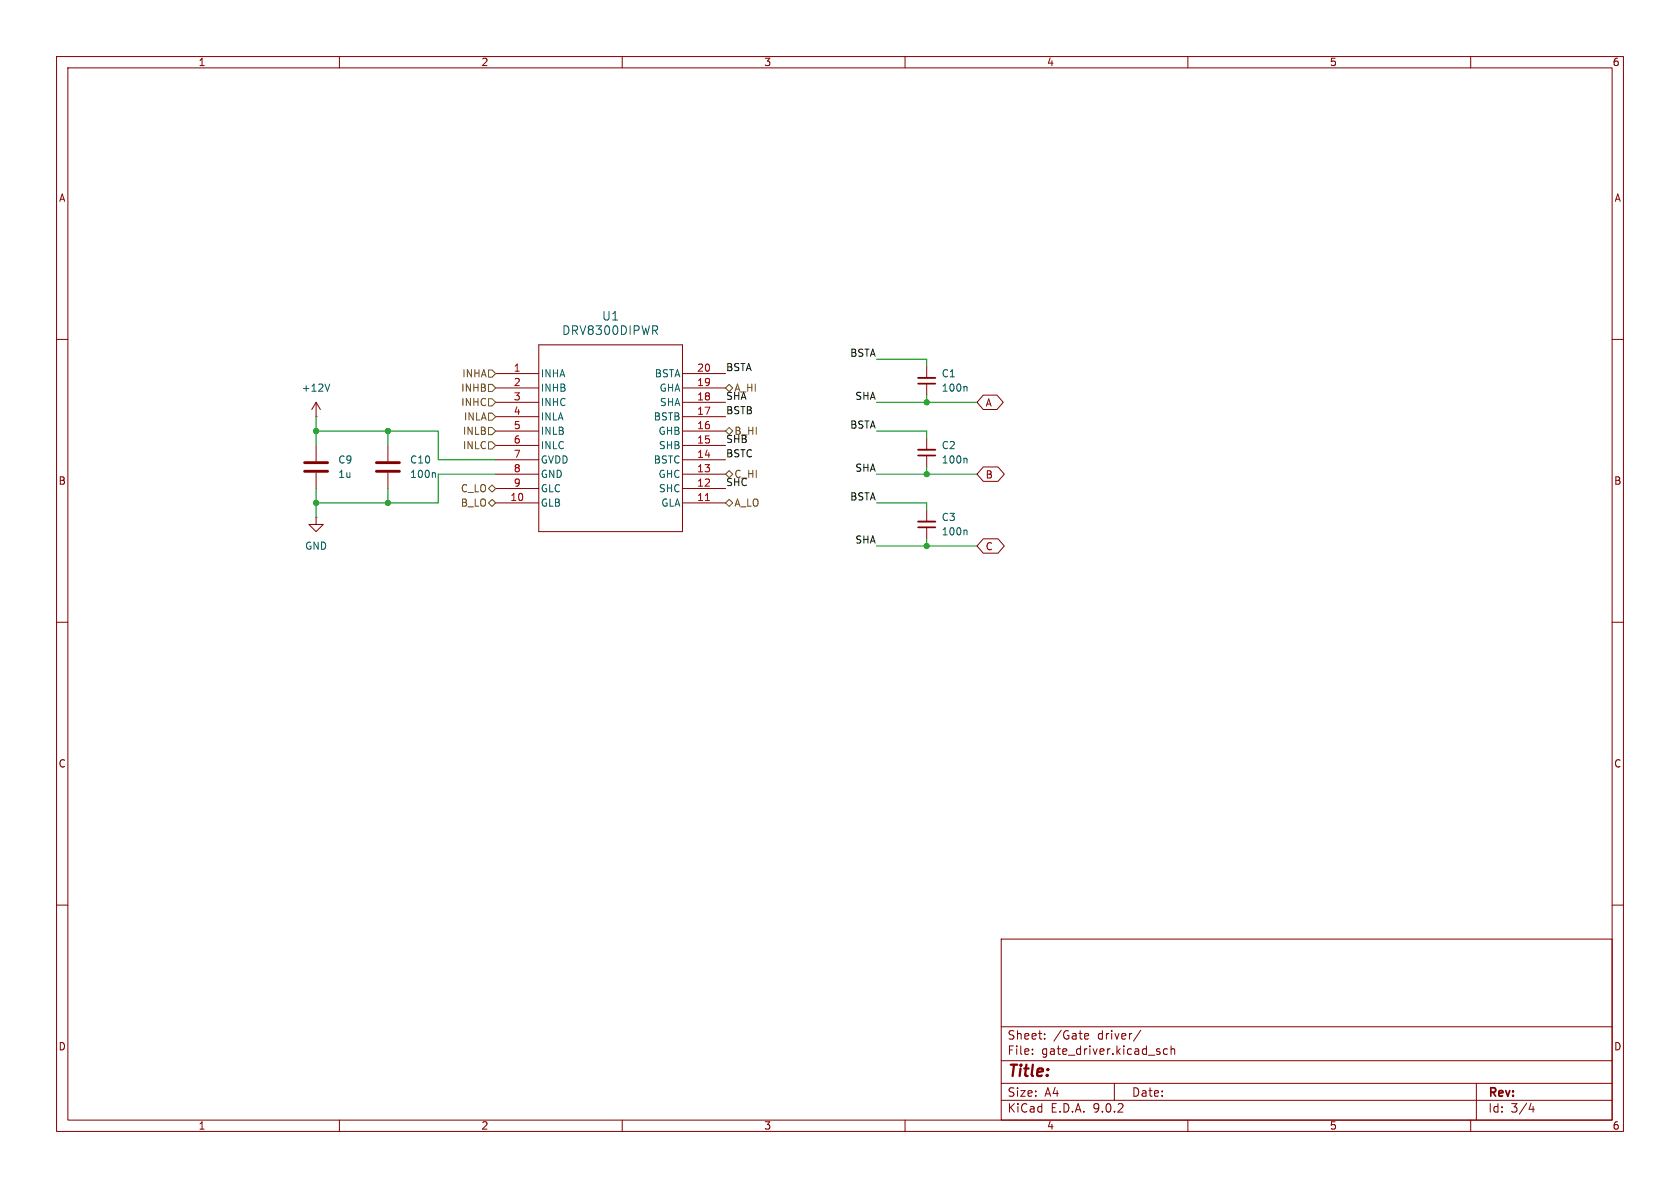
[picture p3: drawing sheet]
<svg xmlns="http://www.w3.org/2000/svg" width="297mm" height="210mm" viewBox="0 0 297 210" stroke-linecap="round" stroke-linejoin="round" font-family="sans-serif">
<g fill="none" stroke="#840000" stroke-width=".18">
<path d="M10 10h277v190h-277zM12 12h273v186h-273zM60 10v2M110 10v2M160 10v2M210 10v2M260 10v2M10 60h2M55.9 73.7h.1M55.9 71.1v2.6M55.9 78.7v2.8M55.9 71.1l-.8 1.3"/>
<path d="M55.9 71.1l.7 1.3M68.6 78.7v2.8M87.6 66h7.6M87.6 68.6h7.6M87.6 71.1h7.6M87.6 73.7h7.6M87.6 76.2h7.6M87.6 78.7h7.6M95.2 61h25.4v33h-25.4zM120.6 66h7.7M120.6 68.6h7.7M120.6 71.1h7.7"/>
<path d="M120.6 73.7h7.7M120.6 76.2h7.7M120.6 78.7h7.7M163.8 64.8v2M163.8 67.8v2.1M163.8 77.5v2M173.8 69.8h2.5l1.1 1.3-1.1 1.3h-2.5l-1.1-1.3zM285 60h2M55.9 91.4v1.3h1.2l-1.2 1.3-1.3-1.3h1.3M55.9 91.4h.1M55.9 83.6v2.8M68.6 83.6v2.8"/>
<path d="M87.6 81.3h7.6M87.6 83.8h7.6M87.6 86.4h7.6M87.6 88.9h7.6M120.6 81.3h7.7M120.6 83.8h7.7M120.6 86.4h7.7M120.6 88.9h7.7M163.8 80.5v2.1M163.8 90.2v2M163.8 93.2v2.1M173.8 95.2h2.6l1.1 1.3-1.1 1.3h-2.6l-1.1-1.3z"/>
<path d="M173.8 82.5h2.6l1.1 1.3-1.1 1.3h-2.6l-1.1-1.3zM10 110h2M285 110h2M10 160h2M177 166h108v32h-108zM285 160h2M60 198v2M110 198v2M160 198v2M177 194.5h108M177 191.5h108M177 187.5h108"/>
<path d="M177 181.5h108M182.5 186.3v.1M182.5 185.5v.1M184.7 183.6v.1M184.7 182.8v.1M192 182.7l.4 .1 .1 .3-.8 .1M192.4 183.6l-.4 .1M197 191.5v3M201.7 182.1l-1.3 2M204.9 185.9l.2 .2-.2 .3M204.9 185.4l.1 .1M206.4 185.5l-.4-.1-.3 .3v.4l.1 .2h.6"/>
<path d="M207 185.5l.2-.1 .4 .1 .1 .9M207 184.9v1.5M210 198v2M260 198v2M261 191.5v6.5M270.7 195l-.4 1.1h.9M271 195.6v1"/>
</g>
<path d="M53.8 81.8h4.1M53.8 83.3h4.1M66.5 81.8h4.1M66.5 83.3h4.1" fill="none" stroke="#840000" stroke-width=".51"/>
<path d="M115.8 58.4l.5 .7M116.2 57.7v.5M58.3 67.9l-.4 1.3M170.8 68.3l.2 .2v.7M76.8 83.6l.2 .1v.7M170.8 81l.2 .2v.7M170.8 93.7l.2 .2v.7" fill="none" stroke="#006464" stroke-width=".18"/>
<path d="M162.3 67.8h3.1M162.3 93.2h3.1M162.3 80.5h3.1" fill="none" stroke="#840000" stroke-width=".3"/>
<path d="M162.3 66.8h3.1M162.3 79.5h3.1M162.3 92.2h3.1" fill="none" stroke="#840000" stroke-width=".33"/>
<path d="M124.7 88.5h.7" fill="none" stroke="#a90000" stroke-width=".18"/>
<path d="M86.4 70.5h.6l.6 .6-.6 .7h-.6zM86.4 67.9h.6l.6 .7-.6 .6h-.6zM86.4 65.4h.6l.6 .6-.6 .7h-.6zM86.4 73h.6l.6 .7-.6 .6h-.6zM86.4 75.6h.6l.6 .6-.6 .6h-.6zM86.4 78.1h.6l.6 .6-.6 .7h-.6zM128.3 76.2l.6-.6 .6 .6-.6 .6zM128.3 68.6l.6-.7 .6 .7-.6 .6zM86.4 88.9l.6-.6 .6 .6-.6 .6zM86.4 86.4l.6-.7 .6 .7-.6 .6zM128.3 83.8l.6-.6 .6 .6-.6 .7zM128.3 88.9l.6-.6 .6 .6-.6 .6z" fill="none" stroke="#725600" stroke-width=".18"/>
<g fill="none" stroke="#009600" stroke-width=".18">
<path d="M55.9 76.2h21.6v5.1h10.1M55.9 73.7v5M68.6 76.2v2.5M154.9 71.1h17.8M154.9 63.5h8.9v1.3M154.9 76.2h8.9v1.3M163.8 69.9v1.2M55.9 86.4v5M68.6 86.4v2.5M87.6 83.8h-10.1v5.1h-21.6M154.9 88.9h8.9v1.3M154.9 83.8h17.8"/>
<path d="M154.9 96.5h17.8M163.8 82.6v1.2M163.8 95.3v1.2"/>
</g>
<g fill="#009600" stroke="#009600" stroke-width=".18">
<circle cx="163.8" cy="83.8" r=".46"/>
<circle cx="163.8" cy="96.5" r=".46"/>
<circle cx="163.8" cy="71.1" r=".46"/>
<circle cx="68.6" cy="88.9" r=".46"/>
<circle cx="55.9" cy="88.9" r=".46"/>
<circle cx="55.9" cy="76.2" r=".46"/>
<circle cx="68.6" cy="76.2" r=".46"/>
</g>
<text font-size="2.8" fill="#840000" x="178" y="190.9">Title:</text>
<g font-size="2.1" fill="#006464">
<text x="99.3" y="59.4">DRV8300DIPWR</text>
<text x="106.3" y="56.9">U1</text>
</g>
<g font-size="2.1" fill="#840000">
<text x="178" y="184">Sheet:</text>
<text x="186.2" y="184">/Gate</text>
<text x="194.1" y="184">driver/</text>
<text x="178" y="186.7">File:</text>
<text x="184.1" y="186.7">gate_driver.kicad_sch</text>
<text x="178" y="196.9">KiCad</text>
<text x="178" y="194.1">Size:</text>
<text x="184.7" y="194.1">A4</text>
<text x="185.7" y="196.9">E.D.A.</text>
<text x="193.3" y="196.9">9.0.2</text>
<text x="200" y="194.1">Date:</text>
<text x="263" y="194.3">Rev:</text>
<text x="263" y="196.9">Id:</text>
<text x="267.1" y="196.9">3/4</text>
</g>
<g font-size="1.8" fill="#840000">
<text x="35" y="11.9">1</text>
<text x="85" y="11.9">2</text>
<text x="135" y="11.9">3</text>
<text x="185" y="11.9">4</text>
<text x="235" y="11.9">5</text>
<text x="285" y="11.9">6</text>
<text x="10.3" y="35.9">A</text>
<text x="285.3" y="35.9">A</text>
<text x="174.1" y="72.1">A</text>
<text x="10.3" y="85.9">B</text>
<text x="174.1" y="84.8">B</text>
<text x="285.3" y="85.9">B</text>
<text x="174.1" y="97.5">C</text>
<text x="10.3" y="135.9">C</text>
<text x="285.3" y="135.9">C</text>
<text x="10.3" y="185.9">D</text>
<text x="285.3" y="185.9">D</text>
<text x="35" y="199.9">1</text>
<text x="85" y="199.9">2</text>
<text x="135" y="199.9">3</text>
<text x="185" y="199.9">4</text>
<text x="235" y="199.9">5</text>
<text x="285" y="199.9">6</text>
</g>
<g font-size="1.8" fill="#a90000">
<text x="90.7" y="65.8">1</text>
<text x="123.1" y="65.8">20</text>
<text x="90.7" y="68.3">2</text>
<text x="90.7" y="70.9">3</text>
<text x="123.1" y="68.3">19</text>
<text x="123.1" y="70.9">18</text>
<text x="90.7" y="73.4">4</text>
<text x="90.7" y="75.9">5</text>
<text x="123.1" y="73.4">17</text>
<text x="123.1" y="75.9">16</text>
<text x="90.7" y="78.5">6</text>
<text x="90.7" y="81">7</text>
<text x="90.7" y="83.6">8</text>
<text x="123.1" y="78.5">15</text>
<text x="123.1" y="81">14</text>
<text x="123.1" y="83.6">13</text>
<text x="90.1" y="88.6">10</text>
<text x="90.7" y="86.1">9</text>
<text x="123.1" y="86.1">12</text>
<text x="123.1" y="88.6">11</text>
</g>
<g font-size="1.8" fill="#0f0f0f">
<text x="128.3" y="65.7">BSTA</text>
<text x="150.2" y="63.2">BSTA</text>
<text x="128.3" y="70.8">SHA</text>
<text x="151.1" y="70.8">SHA</text>
<text x="128.3" y="73.3">BSTB</text>
<text x="150.2" y="75.9">BSTA</text>
<text x="128.3" y="78.4">SHB</text>
<text x="128.3" y="80.9">BSTC</text>
<text x="151.1" y="83.5">SHA</text>
<text x="128.3" y="86">SHC</text>
<text x="150.2" y="88.6">BSTA</text>
<text x="151.1" y="96.2">SHA</text>
</g>
<g font-size="1.8" fill="#006464">
<text x="53.2" y="69.4">+12V</text>
<text x="95.5" y="66.9">INHA</text>
<text x="95.5" y="69.4">INHB</text>
<text x="95.5" y="72">INHC</text>
<text x="115.7" y="66.9">BSTA</text>
<text x="116.5" y="69.4">GHA</text>
<text x="116.6" y="72">SHA</text>
<text x="166.4" y="66.9">C1</text>
<text x="166.4" y="69.4">100n</text>
<text x="95.5" y="74.5">INLA</text>
<text x="95.5" y="77.1">INLB</text>
<text x="115.5" y="74.5">BSTB</text>
<text x="116.3" y="77.1">GHB</text>
<text x="59.7" y="82.1">C9</text>
<text x="72.4" y="82.1">C10</text>
<text x="95.5" y="79.6">INLC</text>
<text x="95.5" y="82.1">GVDD</text>
<text x="115.5" y="82.1">BSTC</text>
<text x="116.4" y="79.6">SHB</text>
<text x="166.4" y="79.6">C2</text>
<text x="166.4" y="82.1">100n</text>
<text x="59.7" y="84.7">1u</text>
<text x="72.4" y="84.7">100n</text>
<text x="95.5" y="84.7">GND</text>
<text x="95.5" y="87.2">GLC</text>
<text x="95.5" y="89.8">GLB</text>
<text x="116.3" y="84.7">GHC</text>
<text x="116.4" y="87.2">SHC</text>
<text x="116.8" y="89.8">GLA</text>
<text x="166.4" y="92.3">C3</text>
<text x="166.4" y="94.8">100n</text>
<text x="53.8" y="97.4">GND</text>
</g>
<g font-size="1.8" fill="#725600">
<text x="81.4" y="72">INHC</text>
<text x="81.4" y="69.4">INHB</text>
<text x="81.6" y="66.9">INHA</text>
<text x="129.7" y="69.4">A_HI</text>
<text x="81.7" y="77.1">INLB</text>
<text x="81.9" y="74.5">INLA</text>
<text x="129.7" y="77.1">B_HI</text>
<text x="81.7" y="79.6">INLC</text>
<text x="81.4" y="89.8">B_LO</text>
<text x="81.4" y="87.2">C_LO</text>
<text x="129.7" y="84.7">C_HI</text>
<text x="129.7" y="89.8">A_LO</text>
</g>
</svg>
